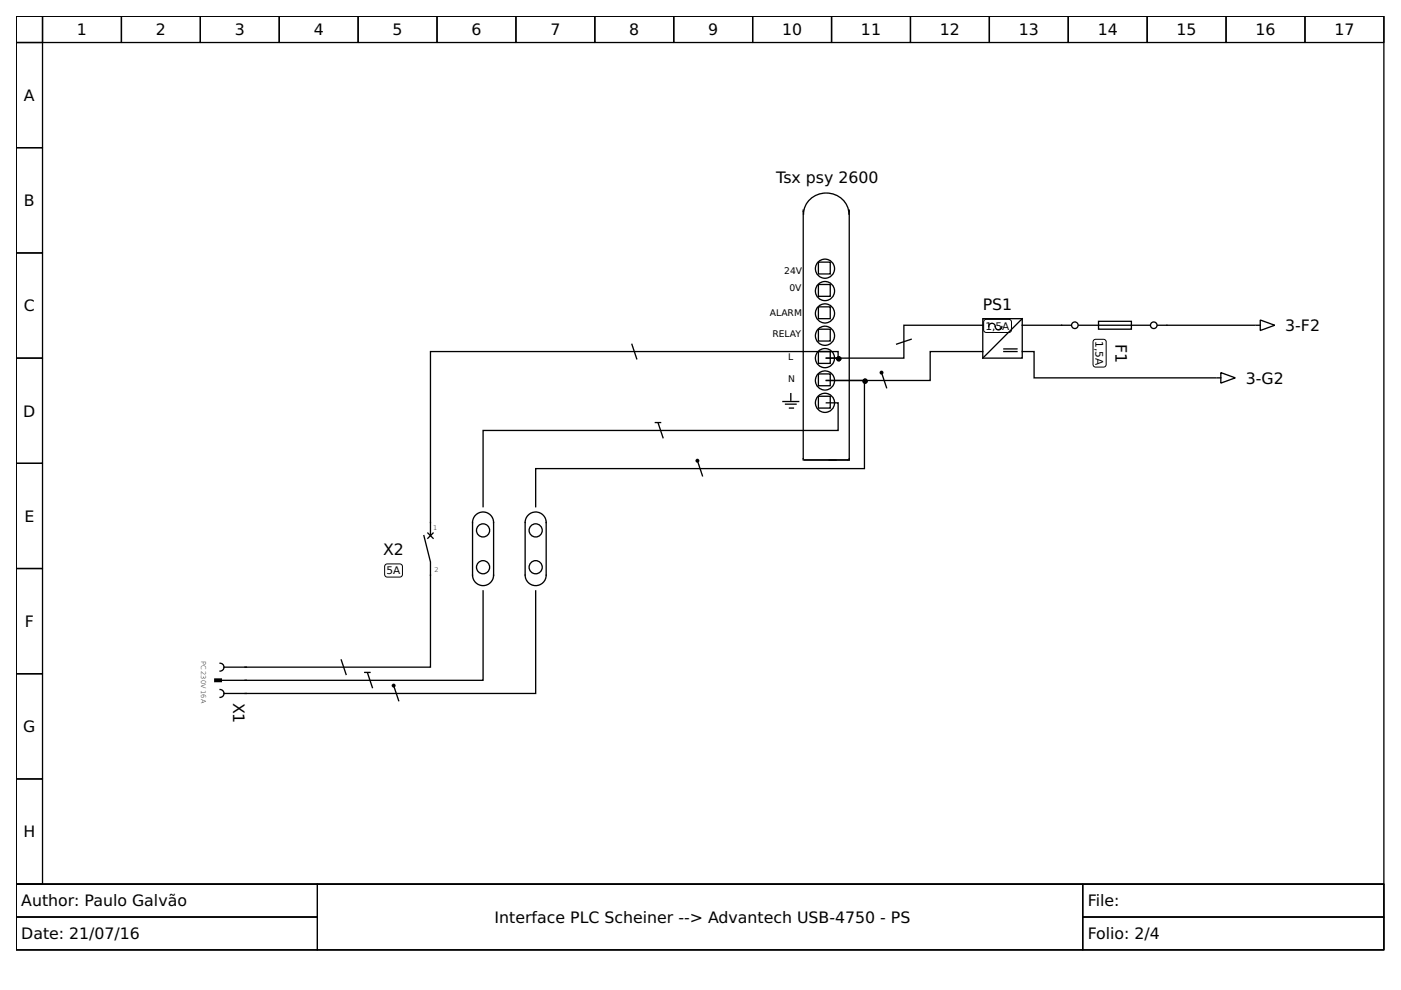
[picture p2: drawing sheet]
<svg xmlns="http://www.w3.org/2000/svg" width="297mm" height="210mm" viewBox="0 0 297 210" stroke-linecap="round" stroke-linejoin="round" font-family="sans-serif">
<g fill="none" stroke="#000" stroke-width=".28">
<path d="M3.4 3.4h290v184.1h-290zM3.4 3.4h5.6v5.6h-5.6zM3.4 9h5.6v22.3h-5.6zM9 3.4h16.7v5.6h-16.7zM25.7 3.4h16.8v5.6h-16.8zM42.5 3.4h16.7v5.6h-16.7zM59.2 3.4h16.7v5.6h-16.7zM75.9 3.4h16.8v5.6h-16.8zM92.7 3.4h16.7v5.6h-16.7zM109.4 3.4h16.7v5.6h-16.7zM126.1 3.4h16.7v5.6h-16.7zM142.8 3.4h16.8v5.6h-16.8z"/>
<path d="M159.6 3.4h16.7v5.6h-16.7zM176.3 3.4h16.7v5.6h-16.7zM193 3.4h16.8v5.6h-16.8zM209.8 3.4h16.7v5.6h-16.7zM226.5 3.4h16.7v5.6h-16.7zM243.2 3.4h16.8v5.6h-16.8zM260 3.4h16.7v5.6h-16.7zM276.7 3.4h16.7v5.6h-16.7zM3.4 31.3h5.6v22.3h-5.6zM3.4 53.6h5.6v22.3h-5.6zM170.3 44.6v52.9M170.4 45.4a4.8 4.8 0 0 1 4.8-4.5 4.8 4.8 0 0 1 4.8 4.5"/>
<path d="M173.5 55.6h2.5v2.5h-2.5zM180.1 44.6v52.9h-9.5M3.4 75.9h5.6v22.3h-5.6zM133.9 72.9l1.1 3.3M173.5 79.3h2.5v2.5h-2.5zM173.5 74.5h2.5v2.5h-2.5zM173.5 69.8h2.5v2.5h-2.5zM173.5 65.1h2.5v2.5h-2.5zM173.5 60.3h2.5v2.5h-2.5zM186.9 79l1.1 3.3M193.3 71.9l-3.3 1.1M208.4 69h-16.8v6.9h-16.4h2.5v-1.4h-86.4v39.1"/>
<path d="M208.4 74.5h-11.2v6.2h-22h8.1v18.7h-69.7v8M208.4 67.6h8.3v8.3h-8.3zM209.6 69.2a.74 .74 0 0 1 .9-.6 .74 .74 0 0 1 .6 .9 .7 .7 0 0 0 .8 .4 .7 .7 0 0 0 .5-.7M212.8 74h2.8M212.8 74.5h2.8M216.7 69h10.4M216.7 74.5h2.5v5.6h38.5M216.7 67.6l-8.3 8.3M228.7 69h15.1M232.9 68.1h7v1.7h-7zM258.8 79l3.1 1.1-3.1 1.1zM266.1 69h-20.6"/>
<path d="M266.4 69h.8M267.2 67.8l3.1 1.2-3.1 1.1zM3.4 98.2h5.6v22.3h-5.6zM138.9 89.6h1.2M139.5 89.6l1.1 3.3M147.9 97.7l1.1 3.3M166 85.1h3.3M166.5 85.7h2.3M167.4 86.5h.8M167.7 83.5v1.4M173.5 84h2.5v2.5h-2.5zM175.2 85.4h2.5v5.9h-75.3v16.1"/>
<path d="M258 80.1h.8M89.9 113.6l1.4 5.5v22.4h-39.3M90.7 113l1.1 1.1M91.8 113l-1.1 1.1M100.8 109.2a2.23 2.23 0 0 1 2.5-.5 2.23 2.23 0 0 1 1.3 2.1v11.1a2.23 2.23 0 0 1-2.2 2.3 2.23 2.23 0 0 1-2.2-2.3v-11.1l.1-.6zM112 109.2a2.23 2.23 0 0 1 2.4-.5 2.23 2.23 0 0 1 1.4 2.1v11.1a2.23 2.23 0 0 1-2.2 2.3 2.23 2.23 0 0 1-2.3-2.3v-11.1l.1-.6zM3.4 120.5h5.6v22.3h-5.6zM72.3 139.8l1.1 3.3M102.4 125.3v18.9h-50.4M113.6 125.3v21.7h-61.6M3.4 142.8h5.6v22.4h-5.6zM46.7 140.6a.84 .84 0 0 1 .8 .9 .84 .84 0 0 1-.8 .8"/>
<path d="M46.7 146.2a.84 .84 0 0 1 .8 .8 .84 .84 0 0 1-.8 .9M46.9 144.2h5.3M47.5 147h4.7M47.5 141.5h4.7M77.3 142.6h1.1M77.9 142.6l1.1 3.3M83.5 145.4l1.1 3.3M3.4 165.2h5.6v22.3h-5.6zM3.4 187.5h290v13.9h-290z"/>
<circle cx="174.9" cy="57" r="2.03"/>
<circle cx="174.9" cy="66.5" r="2.03"/>
<circle cx="174.9" cy="61.7" r="2.03"/>
<circle cx="174.9" cy="71.2" r="2.03"/>
<circle cx="174.9" cy="75.9" r="2.03"/>
<circle cx="227.9" cy="69" r=".7"/>
<circle cx="244.6" cy="69" r=".7"/>
<circle cx="174.9" cy="85.4" r="2.03"/>
<circle cx="174.9" cy="80.7" r="2.03"/>
<circle cx="102.4" cy="112.5" r="1.39"/>
<circle cx="113.6" cy="112.5" r="1.39"/>
<circle cx="102.4" cy="120.3" r="1.39"/>
<circle cx="113.6" cy="120.3" r="1.39"/>
</g>
<path d="M208.6 68l.5-.3 5.1 .1 .3 .5-.1 1.9-.5 .3-5.1-.1-.2-.5zM231.8 72.2l.5-.3h1.7l.5 .3v5.1l-.2 .5h-2l-.5-.2zM81.6 119.8l.5-.2h3l.2 .5v2l-.5 .3-3-.1-.3-.5zM3.4 187.5h63.9v6.9h-63.9zM3.4 194.4h63.9v7h-63.9zM67.3 187.5h162.3v13.9h-162.3zM229.6 187.5h63.8v6.9h-63.8zM229.6 194.4h63.8v7h-63.8z" fill="none" stroke="#000" stroke-width=".21"/>
<g fill="#000" stroke="#000" stroke-width=".28">
<path d="M45.5 144h1.4v.5h-1.4z" fill-rule="evenodd"/>
<circle cx="177.8" cy="76.1" r=".42"/>
<circle cx="183.4" cy="80.8" r=".42"/>
</g>
<g fill="#000">
<circle cx="186.9" cy="79" r=".42"/>
<circle cx="147.9" cy="97.7" r=".42"/>
<circle cx="83.5" cy="145.4" r=".42"/>
</g>
<g font-size="3.3">
<text x="16.3" y="7.5">1</text>
<text x="33" y="7.5">2</text>
<text x="49.8" y="7.5">3</text>
<text x="66.5" y="7.5">4</text>
<text x="83.2" y="7.5">5</text>
<text x="100" y="7.5">6</text>
<text x="116.7" y="7.5">7</text>
<text x="133.4" y="7.5">8</text>
<text x="150.1" y="7.5">9</text>
<text x="165.8" y="7.5">10</text>
<text x="182.5" y="7.5">11</text>
<text x="199.3" y="7.5">12</text>
<text x="216" y="7.5">13</text>
<text x="232.7" y="7.5">14</text>
<text x="249.5" y="7.5">15</text>
<text x="266.2" y="7.5">16</text>
<text x="282.9" y="7.5">17</text>
<text x="5.1" y="21.4">A</text>
<text x="164.6" y="38.8">Tsx psy 2600</text>
<text x="5.1" y="43.7">B</text>
<text x="208.4" y="65.8">PS1</text>
<text x="5.1" y="66">C</text>
<text x="272.5" y="70.2">3-F2</text>
<text x="236.5" y="72.9" transform="rotate(90 236.5 72.9)">F1</text>
<text x="264.1" y="81.4">3-G2</text>
<text x="4.9" y="88.3">D</text>
<text x="175.7" y="96.8">_</text>
<text x="5.2" y="110.6">E</text>
<text x="81.2" y="117.6">X2</text>
<text x="5.3" y="132.9">F</text>
<text x="49.4" y="149" transform="rotate(90 49.4 149)">X1</text>
<text x="4.9" y="155.3">G</text>
<text x="5" y="177.6">H</text>
<text x="4.5" y="192.2">Author: Paulo Galvão</text>
<text x="104.9" y="195.7">Interface PLC Scheiner --&gt; Advantech USB-4750 - PS</text>
<text x="230.6" y="192.2">File:</text>
<text x="4.5" y="199.2">Date: 21/07/16</text>
<text x="230.6" y="199.2">Folio: 2/4</text>
</g>
<g font-size="2.2">
<text x="209" y="69.9">1,5A</text>
<text x="232.3" y="72.4" transform="rotate(90 232.3 72.4)">1,5A</text>
<text x="82" y="121.8">5A</text>
</g>
<g font-size="2">
<text x="166.3" y="58.1">24V</text>
<text x="167.4" y="61.7">0V</text>
<text x="163.2" y="67">ALARM</text>
<text x="163.8" y="71.5">RELAY</text>
<text x="167.1" y="76.2">L</text>
<text x="167.1" y="81">N</text>
</g>
<g font-size="1.4">
<text x="91.8" y="112.5">1</text>
<text x="92.1" y="121.4">2</text>
<text x="42.7" y="140.1" transform="rotate(90 42.7 140.1)">PC 230V 16A</text>
</g>
</svg>
